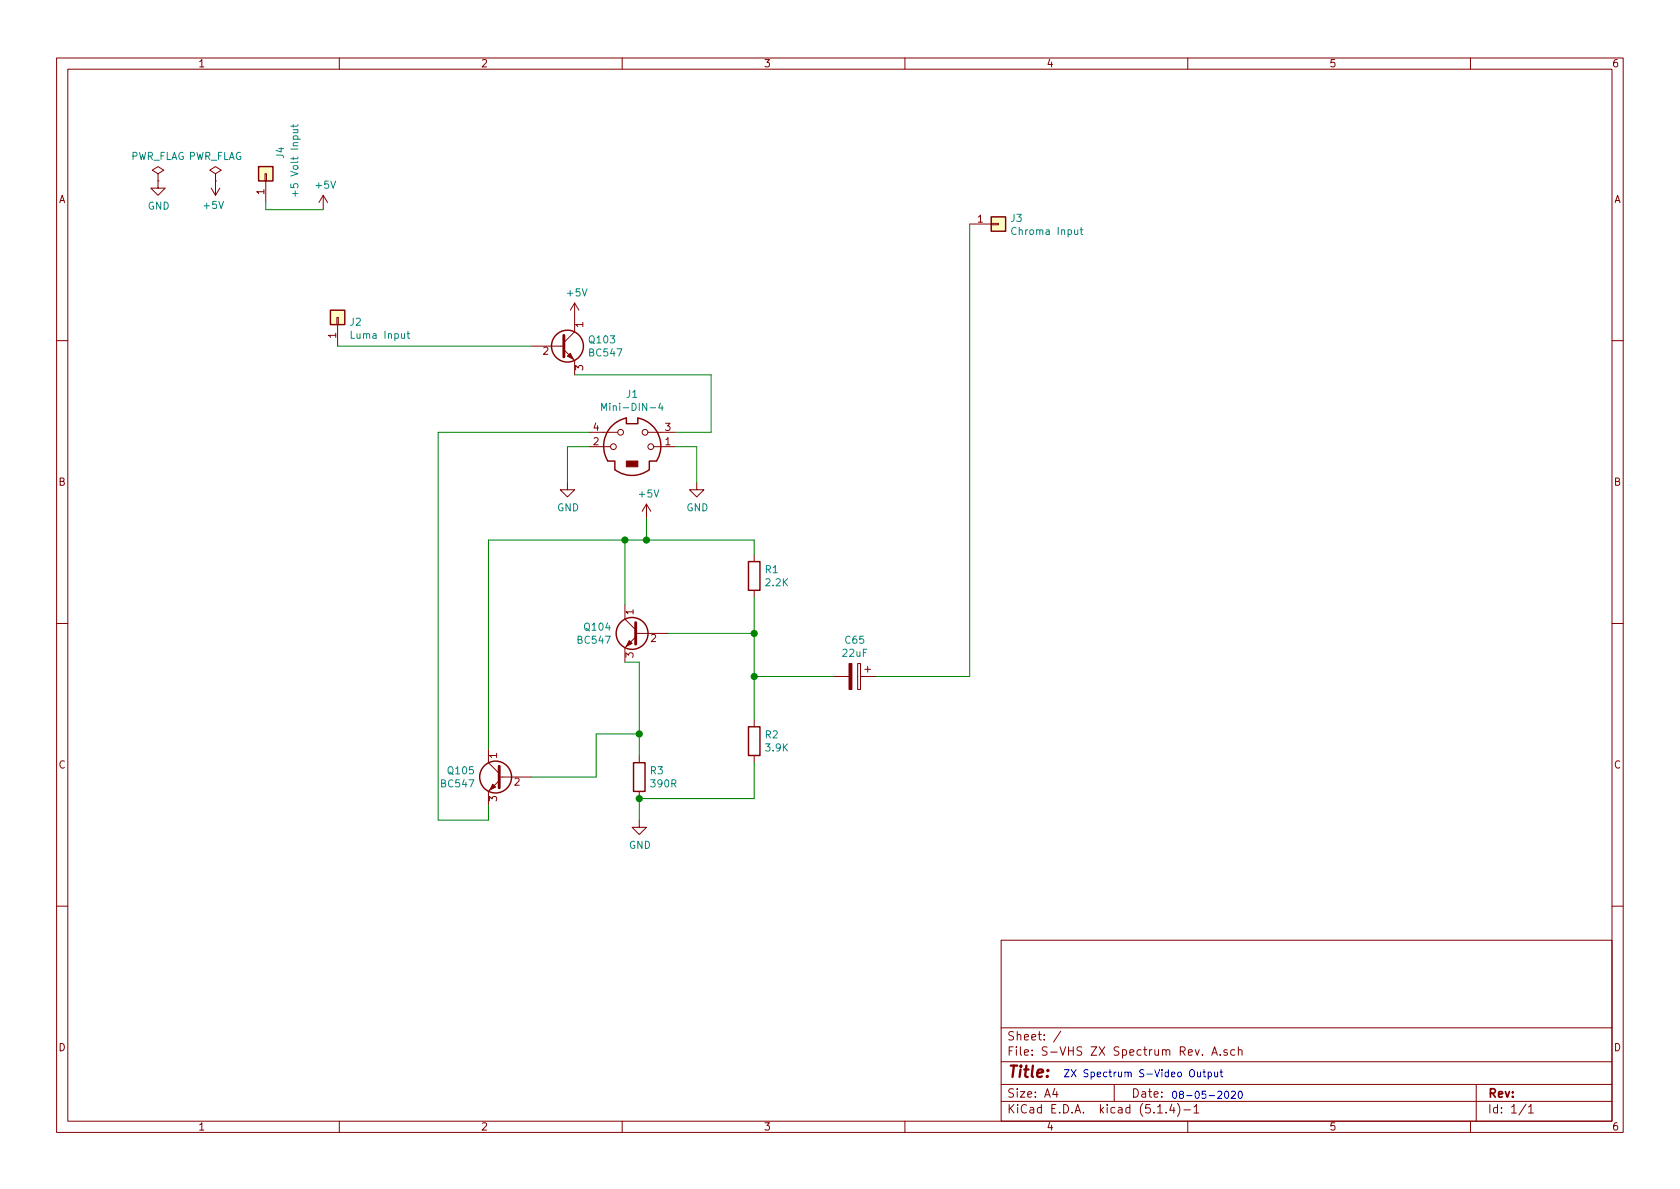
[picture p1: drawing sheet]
EESchema Schematic File Version 4
LIBS:S-VHS ZX Spectrum-cache
EELAYER 30 0
EELAYER END
$Descr A4 11693 8268
encoding utf-8
Sheet 1 1
Title ""
Date ""
Rev ""
Comp ""
Comment1 ""
Comment2 ""
Comment3 ""
Comment4 ""
$EndDescr
$Comp
L Transistor_BJT:BC547 Q103
U 1 1
P 3900 2400
F 0 "Q103" H 4091 2446 50  0000 L CNN
F 1 "BC547" H 4091 2355 50  0000 L CNN
F 2 "TO_SOT_Packages_THT:TO-92_Inline_Narrow_Oval" H 4100 2325 50  0001 L CIN
F 3 "http://www.fairchildsemi.com/ds/BC/BC547.pdf" H 3900 2400 50  0001 L CNN
	1    3900 2400
	1    0    0    -1  
$EndComp
$Comp
L power:+5V #PWR0101
U 1 1
P 4000 2200
F 0 "#PWR0101" H 4000 2050 50  0001 C CNN
F 1 "+5V" H 4015 2373 50  0000 C CNN
F 2 "" H 4000 2200 50  0001 C CNN
F 3 "" H 4000 2200 50  0001 C CNN
	1    4000 2200
	1    0    0    -1  
$EndComp
Wire Wire Line
	2350 2400 3700 2400
$Comp
L Connector:Mini-DIN-4 J1
U 1 1
P 4400 3100
F 0 "J1" H 4400 3467 50  0000 C CNN
F 1 "Mini-DIN-4" H 4400 3376 50  0000 C CNN
F 2 "MD-40SMK:MD40SMK" H 4400 3100 50  0001 C CNN
F 3 "http://service.powerdynamics.com/ec/Catalog17/Section%2011.pdf" H 4400 3100 50  0001 C CNN
	1    4400 3100
	1    0    0    -1  
$EndComp
Wire Wire Line
	4000 2600 4950 2600
Wire Wire Line
	4950 2600 4950 3000
Wire Wire Line
	4950 3000 4700 3000
Wire Wire Line
	4700 3100 4850 3100
Wire Wire Line
	4850 3100 4850 3350
$Comp
L power:GND #PWR0102
U 1 1
P 4850 3350
F 0 "#PWR0102" H 4850 3100 50  0001 C CNN
F 1 "GND" H 4855 3177 50  0000 C CNN
F 2 "" H 4850 3350 50  0001 C CNN
F 3 "" H 4850 3350 50  0001 C CNN
	1    4850 3350
	1    0    0    -1  
$EndComp
Wire Wire Line
	4100 3100 3950 3100
Wire Wire Line
	3950 3100 3950 3350
$Comp
L power:GND #PWR0103
U 1 1
P 3950 3350
F 0 "#PWR0103" H 3950 3100 50  0001 C CNN
F 1 "GND" H 3955 3177 50  0000 C CNN
F 2 "" H 3950 3350 50  0001 C CNN
F 3 "" H 3950 3350 50  0001 C CNN
	1    3950 3350
	1    0    0    -1  
$EndComp
$Comp
L Transistor_BJT:BC547 Q104
U 1 1
P 4450 4400
F 0 "Q104" H 4641 4446 50  0000 L CNN
F 1 "BC547" H 4641 4355 50  0000 L CNN
F 2 "TO_SOT_Packages_THT:TO-92_Inline_Narrow_Oval" H 4650 4325 50  0001 L CIN
F 3 "http://www.fairchildsemi.com/ds/BC/BC547.pdf" H 4450 4400 50  0001 L CNN
	1    4450 4400
	-1   0    0    -1  
$EndComp
Wire Wire Line
	4650 4400 5250 4400
Wire Wire Line
	5250 4400 5250 4150
$Comp
L Device:R R1
U 1 1
P 5250 4000
F 0 "R1" H 5320 4046 50  0000 L CNN
F 1 "2.2K" H 5320 3955 50  0000 L CNN
F 2 "Resistors_THT:R_Axial_DIN0309_L9.0mm_D3.2mm_P12.70mm_Horizontal" V 5180 4000 50  0001 C CNN
F 3 "~" H 5250 4000 50  0001 C CNN
	1    5250 4000
	1    0    0    -1  
$EndComp
Wire Wire Line
	5250 3850 5250 3750
Wire Wire Line
	4350 3750 4350 4200
Wire Wire Line
	5250 3750 4500 3750
Connection ~ 4350 3750
Wire Wire Line
	3400 3750 3400 5200
Wire Wire Line
	3400 3750 4350 3750
Wire Wire Line
	4500 3750 4500 3600
Connection ~ 4500 3750
Wire Wire Line
	4500 3750 4350 3750
$Comp
L power:+5V #PWR0104
U 1 1
P 4500 3600
F 0 "#PWR0104" H 4500 3450 50  0001 C CNN
F 1 "+5V" H 4515 3773 50  0000 C CNN
F 2 "" H 4500 3600 50  0001 C CNN
F 3 "" H 4500 3600 50  0001 C CNN
	1    4500 3600
	1    0    0    -1  
$EndComp
Wire Wire Line
	5250 4400 5250 4700
Connection ~ 5250 4400
Connection ~ 5250 4700
Wire Wire Line
	5250 4700 5250 5000
$Comp
L Device:CP C65
U 1 1
P 5950 4700
F 0 "C65" V 5695 4700 50  0000 C CNN
F 1 "22uF" V 5786 4700 50  0000 C CNN
F 2 "Capacitors_THT:CP_Radial_D4.0mm_P1.50mm" H 5988 4550 50  0001 C CNN
F 3 "~" H 5950 4700 50  0001 C CNN
	1    5950 4700
	0    1    1    0   
$EndComp
Wire Wire Line
	5250 4700 5800 4700
Wire Wire Line
	6100 4700 6750 4700
Wire Wire Line
	6750 4700 6750 1550
$Comp
L Device:R R2
U 1 1
P 5250 5150
F 0 "R2" H 5320 5196 50  0000 L CNN
F 1 "3.9K" H 5320 5105 50  0000 L CNN
F 2 "Resistors_THT:R_Axial_DIN0309_L9.0mm_D3.2mm_P12.70mm_Horizontal" V 5180 5150 50  0001 C CNN
F 3 "~" H 5250 5150 50  0001 C CNN
	1    5250 5150
	1    0    0    -1  
$EndComp
Wire Wire Line
	5250 5300 5250 5550
Wire Wire Line
	5250 5550 4450 5550
Wire Wire Line
	4450 5550 4450 5700
Connection ~ 4450 5550
$Comp
L Device:R R3
U 1 1
P 4450 5400
F 0 "R3" H 4520 5446 50  0000 L CNN
F 1 "390R" H 4520 5355 50  0000 L CNN
F 2 "Resistors_THT:R_Axial_DIN0309_L9.0mm_D3.2mm_P12.70mm_Horizontal" V 4380 5400 50  0001 C CNN
F 3 "~" H 4450 5400 50  0001 C CNN
	1    4450 5400
	1    0    0    -1  
$EndComp
Wire Wire Line
	4450 5250 4450 5100
Wire Wire Line
	4450 4600 4350 4600
$Comp
L power:GND #PWR0105
U 1 1
P 4450 5700
F 0 "#PWR0105" H 4450 5450 50  0001 C CNN
F 1 "GND" H 4455 5527 50  0000 C CNN
F 2 "" H 4450 5700 50  0001 C CNN
F 3 "" H 4450 5700 50  0001 C CNN
	1    4450 5700
	1    0    0    -1  
$EndComp
$Comp
L Transistor_BJT:BC547 Q105
U 1 1
P 3500 5400
F 0 "Q105" H 3691 5446 50  0000 L CNN
F 1 "BC547" H 3691 5355 50  0000 L CNN
F 2 "TO_SOT_Packages_THT:TO-92_Inline_Narrow_Oval" H 3700 5325 50  0001 L CIN
F 3 "http://www.fairchildsemi.com/ds/BC/BC547.pdf" H 3500 5400 50  0001 L CNN
	1    3500 5400
	-1   0    0    -1  
$EndComp
Wire Wire Line
	3700 5400 4150 5400
Wire Wire Line
	4150 5400 4150 5100
Wire Wire Line
	4150 5100 4450 5100
Connection ~ 4450 5100
Wire Wire Line
	4450 5100 4450 4600
Wire Wire Line
	3400 5600 3400 5700
Wire Wire Line
	3400 5700 3050 5700
Wire Wire Line
	3050 5700 3050 3000
Wire Wire Line
	3050 3000 4100 3000
$Comp
L Connector_Generic:Conn_01x01 J2
U 1 1
P 2350 2200
F 0 "J2" V 2314 2280 50  0000 L CNN
F 1 "Luma Input" V 2223 2280 50  0000 L CNN
F 2 "Wire_Pads:SolderWirePad_single_1mmDrill" H 2350 2200 50  0001 C CNN
F 3 "~" H 2350 2200 50  0001 C CNN
	1    2350 2200
	0    1    -1   0   
$EndComp
$Comp
L Connector_Generic:Conn_01x01 J3
U 1 1
P 6950 1550
F 0 "J3" H 7030 1592 50  0000 L CNN
F 1 "Chroma Input" H 7030 1501 50  0000 L CNN
F 2 "Wire_Pads:SolderWirePad_single_1mmDrill" H 6950 1550 50  0001 C CNN
F 3 "~" H 6950 1550 50  0001 C CNN
	1    6950 1550
	1    0    0    -1  
$EndComp
$Comp
L power:PWR_FLAG #FLG0101
U 1 1
P 1100 1250
F 0 "#FLG0101" H 1100 1325 50  0001 C CNN
F 1 "PWR_FLAG" H 1100 1423 50  0000 C CNN
F 2 "" H 1100 1250 50  0001 C CNN
F 3 "~" H 1100 1250 50  0001 C CNN
	1    1100 1250
	1    0    0    -1  
$EndComp
$Comp
L power:GND #PWR0106
U 1 1
P 1100 1250
F 0 "#PWR0106" H 1100 1000 50  0001 C CNN
F 1 "GND" H 1105 1077 50  0000 C CNN
F 2 "" H 1100 1250 50  0001 C CNN
F 3 "" H 1100 1250 50  0001 C CNN
	1    1100 1250
	1    0    0    -1  
$EndComp
$Comp
L Connector_Generic:Conn_01x01 J4
U 1 1
P 1850 1200
F 0 "J4" H 1950 1100 50  0000 L CNN
F 1 "+5 Volt Input" H 2200 1000 50  0000 R CNN
F 2 "Wire_Pads:SolderWirePad_single_1mmDrill" H 1850 1200 50  0001 C CNN
F 3 "~" H 1850 1200 50  0001 C CNN
	1    1850 1200
	0    -1   -1   0   
$EndComp
Wire Wire Line
	1850 1400 1850 1450
Wire Wire Line
	1850 1450 2250 1450
$Comp
L power:+5V #PWR0107
U 1 1
P 2250 1450
F 0 "#PWR0107" H 2250 1300 50  0001 C CNN
F 1 "+5V" H 2265 1623 50  0000 C CNN
F 2 "" H 2250 1450 50  0001 C CNN
F 3 "" H 2250 1450 50  0001 C CNN
	1    2250 1450
	1    0    0    -1  
$EndComp
$Comp
L power:PWR_FLAG #FLG0102
U 1 1
P 1500 1250
F 0 "#FLG0102" H 1500 1325 50  0001 C CNN
F 1 "PWR_FLAG" H 1500 1423 50  0000 C CNN
F 2 "" H 1500 1250 50  0001 C CNN
F 3 "~" H 1500 1250 50  0001 C CNN
	1    1500 1250
	1    0    0    -1  
$EndComp
$Comp
L power:+5V #PWR0108
U 1 1
P 1500 1250
F 0 "#PWR0108" H 1500 1100 50  0001 C CNN
F 1 "+5V" H 1515 1423 50  0000 C CNN
F 2 "" H 1500 1250 50  0001 C CNN
F 3 "" H 1500 1250 50  0001 C CNN
	1    1500 1250
	-1   0    0    1   
$EndComp
Text Notes 7400 7500 0    50   ~ 0
ZX Spectrum S-Video Output
Text Notes 8150 7650 0    50   ~ 0
08-05-2020
$EndSCHEMATC
